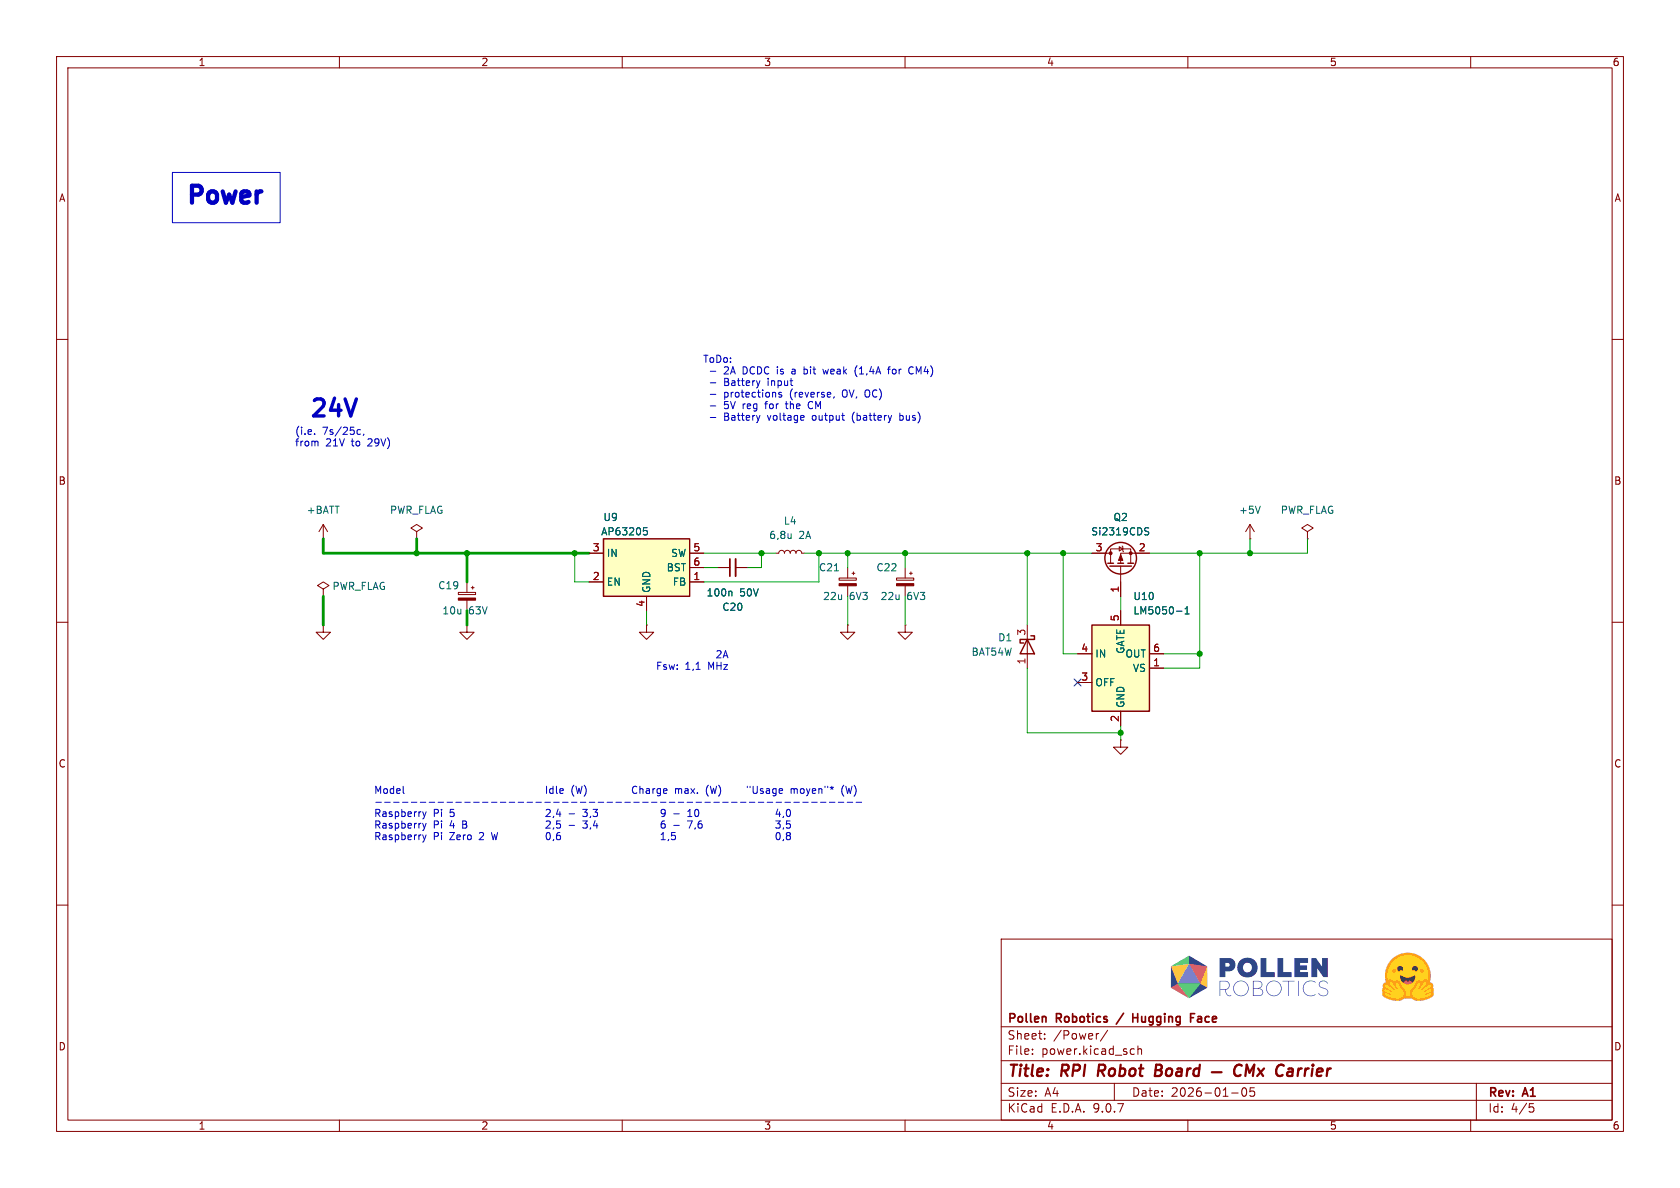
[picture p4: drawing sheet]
(kicad_sch
 (version 20250114)
 (generator "eeschema")
 (generator_version "9.0")
 (paper "A4")
 (title_block
  (title "RPI Robot Board — CMx Carrier")
  (date "2026-01-05")
  (rev "A1")
  (company "Pollen Robotics / Hugging Face"))
 (lib_symbols
  (symbol "Device:C_Polarized_Small"
   (pin_numbers (hide yes))
   (pin_names
    (offset 0.254) (hide yes)) (exclude_from_sim no) (in_bom yes) (on_board yes)
   (property "Reference" "C" (at 0.254 1.778 0) (effects (font (size 1.27 1.27)) (justify left)))
   (property "Value" "C_Polarized_Small" (at 0.254 -2.032 0) (effects (font (size 1.27 1.27)) (justify left)))
   (property "Footprint" "" (at 0 0 0) (effects (font (size 1.27 1.27)) (hide yes)))
   (property "Datasheet" "~" (at 0 0 0) (effects (font (size 1.27 1.27)) (hide yes)))
   (property "Description" "Polarized capacitor, small symbol" (at 0 0 0) (effects (font (size 1.27 1.27)) (hide yes)))
   (symbol "C_Polarized_Small_0_1"
    (rectangle (start -1.524 0.6858) (end 1.524 0.3048) (stroke (width 0) (type default)) (fill (type none)))
    (rectangle (start -1.524 -0.3048) (end 1.524 -0.6858) (stroke (width 0) (type default)) (fill (type outline)))
    (polyline (pts (xy -1.27 1.524) (xy -0.762 1.524)) (stroke (width 0) (type default)) (fill (type none)))
    (polyline (pts (xy -1.016 1.27) (xy -1.016 1.778)) (stroke (width 0) (type default)) (fill (type none))))
   (symbol "C_Polarized_Small_1_1"
    (pin passive line (at 0 2.54 270) (length 1.8542) (name "~" (effects (font (size 1.27 1.27)))) (number "1" (effects (font (size 1.27 1.27)))))
    (pin passive line (at 0 -2.54 90) (length 1.8542) (name "~" (effects (font (size 1.27 1.27)))) (number "2" (effects (font (size 1.27 1.27))))))
   (embedded_fonts no))
  (symbol "Device:C_Small"
   (pin_numbers (hide yes))
   (pin_names
    (offset 0.254) (hide yes)) (exclude_from_sim no) (in_bom yes) (on_board yes)
   (property "Reference" "C" (at 0.254 1.778 0) (effects (font (size 1.27 1.27)) (justify left)))
   (property "Value" "C_Small" (at 0.254 -2.032 0) (effects (font (size 1.27 1.27)) (justify left)))
   (property "Footprint" "" (at 0 0 0) (effects (font (size 1.27 1.27)) (hide yes)))
   (property "Datasheet" "~" (at 0 0 0) (effects (font (size 1.27 1.27)) (hide yes)))
   (property "Description" "Unpolarized capacitor, small symbol" (at 0 0 0) (effects (font (size 1.27 1.27)) (hide yes)))
   (symbol "C_Small_0_1"
    (polyline (pts (xy -1.524 0.508) (xy 1.524 0.508)) (stroke (width 0.3048) (type default)) (fill (type none)))
    (polyline (pts (xy -1.524 -0.508) (xy 1.524 -0.508)) (stroke (width 0.3302) (type default)) (fill (type none))))
   (symbol "C_Small_1_1"
    (pin passive line (at 0 2.54 270) (length 2.032) (name "~" (effects (font (size 1.27 1.27)))) (number "1" (effects (font (size 1.27 1.27)))))
    (pin passive line (at 0 -2.54 90) (length 2.032) (name "~" (effects (font (size 1.27 1.27)))) (number "2" (effects (font (size 1.27 1.27))))))
   (embedded_fonts no))
  (symbol "Device:L_Small"
   (pin_numbers (hide yes))
   (pin_names
    (offset 0.254) (hide yes)) (exclude_from_sim no) (in_bom yes) (on_board yes)
   (property "Reference" "L" (at 0.762 1.016 0) (effects (font (size 1.27 1.27)) (justify left)))
   (property "Value" "L_Small" (at 0.762 -1.016 0) (effects (font (size 1.27 1.27)) (justify left)))
   (property "Footprint" "" (at 0 0 0) (effects (font (size 1.27 1.27)) (hide yes)))
   (property "Datasheet" "~" (at 0 0 0) (effects (font (size 1.27 1.27)) (hide yes)))
   (property "Description" "Inductor, small symbol" (at 0 0 0) (effects (font (size 1.27 1.27)) (hide yes)))
   (symbol "L_Small_0_1"
    (arc (start 0 2.032) (mid 0.5058 1.524) (end 0 1.016) (stroke (width 0) (type default)) (fill (type none)))
    (arc (start 0 1.016) (mid 0.5058 0.508) (end 0 0) (stroke (width 0) (type default)) (fill (type none)))
    (arc (start 0 0) (mid 0.5058 -0.508) (end 0 -1.016) (stroke (width 0) (type default)) (fill (type none)))
    (arc (start 0 -1.016) (mid 0.5058 -1.524) (end 0 -2.032) (stroke (width 0) (type default)) (fill (type none))))
   (symbol "L_Small_1_1"
    (pin passive line (at 0 2.54 270) (length 0.508) (name "~" (effects (font (size 1.27 1.27)))) (number "1" (effects (font (size 1.27 1.27)))))
    (pin passive line (at 0 -2.54 90) (length 0.508) (name "~" (effects (font (size 1.27 1.27)))) (number "2" (effects (font (size 1.27 1.27))))))
   (embedded_fonts no))
  (symbol "Diode:BAT54W"
   (pin_names
    (offset 1.016) (hide yes)) (exclude_from_sim no) (in_bom yes) (on_board yes)
   (property "Reference" "D" (at 0 2.54 0) (effects (font (size 1.27 1.27))))
   (property "Value" "BAT54W" (at 0 -2.54 0) (effects (font (size 1.27 1.27))))
   (property "Footprint" "Package_TO_SOT_SMD:SOT-323_SC-70" (at 0 -4.445 0) (effects (font (size 1.27 1.27)) (hide yes)))
   (property "Datasheet" "https://assets.nexperia.com/documents/data-sheet/BAT54W_SER.pdf" (at 0 0 0) (effects (font (size 1.27 1.27)) (hide yes)))
   (property "Description" "Schottky barrier diode, SOT-323" (at 0 0 0) (effects (font (size 1.27 1.27)) (hide yes)))
   (symbol "BAT54W_0_1"
    (polyline (pts (xy -1.905 0.635) (xy -1.905 1.27) (xy -1.27 1.27) (xy -1.27 -1.27) (xy -0.635 -1.27) (xy -0.635 -0.635)) (stroke (width 0.254) (type default)) (fill (type none)))
    (polyline (pts (xy 1.27 1.27) (xy 1.27 -1.27) (xy -1.27 0) (xy 1.27 1.27)) (stroke (width 0.254) (type default)) (fill (type none)))
    (polyline (pts (xy 1.27 0) (xy -1.27 0)) (stroke (width 0) (type default)) (fill (type none))))
   (symbol "BAT54W_1_1"
    (pin passive line (at -3.81 0 0) (length 2.54) (name "K" (effects (font (size 1.27 1.27)))) (number "3" (effects (font (size 1.27 1.27)))))
    (pin no_connect line (at 0 0 90) (length 2.54) (hide yes) (name "NC" (effects (font (size 1.27 1.27)))) (number "2" (effects (font (size 1.27 1.27)))))
    (pin passive line (at 3.81 0 180) (length 2.54) (name "A" (effects (font (size 1.27 1.27)))) (number "1" (effects (font (size 1.27 1.27))))))
   (embedded_fonts no))
  (symbol "PWR_FLAG_1"
   (power)
   (pin_numbers (hide yes))
   (pin_names
    (offset 0) (hide yes)) (exclude_from_sim no) (in_bom yes) (on_board yes)
   (property "Reference" "#FLG" (at 0 1.905 0) (effects (font (size 1.27 1.27)) (hide yes)))
   (property "Value" "PWR_FLAG_1" (at 0 3.81 0) (effects (font (size 1.27 1.27))))
   (property "Footprint" "" (at 0 0 0) (effects (font (size 1.27 1.27)) (hide yes)))
   (property "Datasheet" "~" (at 0 0 0) (effects (font (size 1.27 1.27)) (hide yes)))
   (property "Description" "Special symbol for telling ERC where power comes from" (at 0 0 0) (effects (font (size 1.27 1.27)) (hide yes)))
   (symbol "PWR_FLAG_1_0_0"
    (pin power_out line (at 0 0 90) (length 0) (name "pwr" (effects (font (size 1.27 1.27)))) (number "1" (effects (font (size 1.27 1.27))))))
   (symbol "PWR_FLAG_1_0_1"
    (polyline (pts (xy 0 0) (xy 0 1.27) (xy -1.016 1.905) (xy 0 2.54) (xy 1.016 1.905) (xy 0 1.27)) (stroke (width 0) (type default)) (fill (type none))))
   (embedded_fonts no))
  (symbol "Power_Management:LM5050-1" (exclude_from_sim no) (in_bom yes) (on_board yes)
   (property "Reference" "U" (at -5.08 8.89 0) (effects (font (size 1.27 1.27))))
   (property "Value" "LM5050-1" (at 1.27 8.89 0) (effects (font (size 1.27 1.27)) (justify left)))
   (property "Footprint" "Package_TO_SOT_SMD:TSOT-23-6" (at 16.51 -8.89 0) (effects (font (size 1.27 1.27)) (hide yes)))
   (property "Datasheet" "http://www.ti.com/lit/ds/symlink/lm5050-1-q1.pdf" (at 27.94 -1.27 0) (effects (font (size 1.27 1.27)) (hide yes)))
   (property "Description" "High side OR-ing FET controller, 5V to 75V operation, TSOT-23-6" (at 0 0 0) (effects (font (size 1.27 1.27)) (hide yes)))
   (symbol "LM5050-1_0_1"
    (rectangle (start -5.08 7.62) (end 5.08 -7.62) (stroke (width 0.254) (type default)) (fill (type background))))
   (symbol "LM5050-1_1_1"
    (pin input line (at -7.62 2.54 0) (length 2.54) (name "IN" (effects (font (size 1.27 1.27)))) (number "4" (effects (font (size 1.27 1.27)))))
    (pin input line (at -7.62 -2.54 0) (length 2.54) (name "OFF" (effects (font (size 1.27 1.27)))) (number "3" (effects (font (size 1.27 1.27)))))
    (pin output line (at 0 10.16 270) (length 2.54) (name "GATE" (effects (font (size 1.27 1.27)))) (number "5" (effects (font (size 1.27 1.27)))))
    (pin power_in line (at 0 -10.16 90) (length 2.54) (name "GND" (effects (font (size 1.27 1.27)))) (number "2" (effects (font (size 1.27 1.27)))))
    (pin input line (at 7.62 2.54 180) (length 2.54) (name "OUT" (effects (font (size 1.27 1.27)))) (number "6" (effects (font (size 1.27 1.27)))))
    (pin passive line (at 7.62 0 180) (length 2.54) (name "VS" (effects (font (size 1.27 1.27)))) (number "1" (effects (font (size 1.27 1.27))))))
   (embedded_fonts no))
  (symbol "Regulator_Switching:AP63205WU" (exclude_from_sim no) (in_bom yes) (on_board yes)
   (property "Reference" "U" (at -7.62 6.35 0) (effects (font (size 1.27 1.27))))
   (property "Value" "AP63205WU" (at 2.54 6.35 0) (effects (font (size 1.27 1.27))))
   (property "Footprint" "Package_TO_SOT_SMD:TSOT-23-6" (at 0 -22.86 0) (effects (font (size 1.27 1.27)) (hide yes)))
   (property "Datasheet" "https://www.diodes.com/assets/Datasheets/AP63200-AP63201-AP63203-AP63205.pdf" (at 0 0 0) (effects (font (size 1.27 1.27)) (hide yes)))
   (property "Description" "2A, 1.1MHz Buck DC/DC Converter, fixed 5.0V output voltage, TSOT-23-6" (at 0 0 0) (effects (font (size 1.27 1.27)) (hide yes)))
   (symbol "AP63205WU_0_1"
    (rectangle (start -7.62 5.08) (end 7.62 -5.08) (stroke (width 0.254) (type default)) (fill (type background))))
   (symbol "AP63205WU_1_1"
    (pin power_in line (at -10.16 2.54 0) (length 2.54) (name "IN" (effects (font (size 1.27 1.27)))) (number "3" (effects (font (size 1.27 1.27)))))
    (pin input line (at -10.16 -2.54 0) (length 2.54) (name "EN" (effects (font (size 1.27 1.27)))) (number "2" (effects (font (size 1.27 1.27)))))
    (pin power_in line (at 0 -7.62 90) (length 2.54) (name "GND" (effects (font (size 1.27 1.27)))) (number "4" (effects (font (size 1.27 1.27)))))
    (pin output line (at 10.16 2.54 180) (length 2.54) (name "SW" (effects (font (size 1.27 1.27)))) (number "5" (effects (font (size 1.27 1.27)))))
    (pin passive line (at 10.16 0 180) (length 2.54) (name "BST" (effects (font (size 1.27 1.27)))) (number "6" (effects (font (size 1.27 1.27)))))
    (pin input line (at 10.16 -2.54 180) (length 2.54) (name "FB" (effects (font (size 1.27 1.27)))) (number "1" (effects (font (size 1.27 1.27))))))
   (embedded_fonts no))
  (symbol "Transistor_FET:Si2319CDS"
   (pin_names (hide yes)) (exclude_from_sim no) (in_bom yes) (on_board yes)
   (property "Reference" "Q" (at 5.08 1.905 0) (effects (font (size 1.27 1.27)) (justify left)))
   (property "Value" "Si2319CDS" (at 5.08 0 0) (effects (font (size 1.27 1.27)) (justify left)))
   (property "Footprint" "Package_TO_SOT_SMD:SOT-23" (at 5.08 -1.905 0) (effects (font (size 1.27 1.27)
    (italic yes)) (justify left) (hide yes)))
   (property "Datasheet" "http://www.vishay.com/docs/66709/si2319cd.pdf" (at 5.08 -3.81 0) (effects (font (size 1.27 1.27)) (justify left) (hide yes)))
   (property "Description" "-4.4A Id, -40V Vds, P-Channel MOSFET, SOT-23" (at 0 0 0) (effects (font (size 1.27 1.27)) (hide yes)))
   (symbol "Si2319CDS_0_1"
    (polyline (pts (xy 0.254 1.905) (xy 0.254 -1.905)) (stroke (width 0.254) (type default)) (fill (type none)))
    (polyline (pts (xy 0.254 0) (xy -2.54 0)) (stroke (width 0) (type default)) (fill (type none)))
    (polyline (pts (xy 0.762 2.286) (xy 0.762 1.27)) (stroke (width 0.254) (type default)) (fill (type none)))
    (polyline (pts (xy 0.762 1.778) (xy 3.302 1.778) (xy 3.302 -1.778) (xy 0.762 -1.778)) (stroke (width 0) (type default)) (fill (type none)))
    (polyline (pts (xy 0.762 0.508) (xy 0.762 -0.508)) (stroke (width 0.254) (type default)) (fill (type none)))
    (polyline (pts (xy 0.762 -1.27) (xy 0.762 -2.286)) (stroke (width 0.254) (type default)) (fill (type none)))
    (circle (center 1.651 0) (radius 2.794) (stroke (width 0.254) (type default)) (fill (type none)))
    (polyline (pts (xy 2.286 0) (xy 1.27 0.381) (xy 1.27 -0.381) (xy 2.286 0)) (stroke (width 0) (type default)) (fill (type outline)))
    (polyline (pts (xy 2.54 2.54) (xy 2.54 1.778)) (stroke (width 0) (type default)) (fill (type none)))
    (circle (center 2.54 1.778) (radius 0.254) (stroke (width 0) (type default)) (fill (type outline)))
    (circle (center 2.54 -1.778) (radius 0.254) (stroke (width 0) (type default)) (fill (type outline)))
    (polyline (pts (xy 2.54 -2.54) (xy 2.54 0) (xy 0.762 0)) (stroke (width 0) (type default)) (fill (type none)))
    (polyline (pts (xy 2.794 -0.508) (xy 2.921 -0.381) (xy 3.683 -0.381) (xy 3.81 -0.254)) (stroke (width 0) (type default)) (fill (type none)))
    (polyline (pts (xy 3.302 -0.381) (xy 2.921 0.254) (xy 3.683 0.254) (xy 3.302 -0.381)) (stroke (width 0) (type default)) (fill (type none))))
   (symbol "Si2319CDS_1_1"
    (pin input line (at -5.08 0 0) (length 2.54) (name "G" (effects (font (size 1.27 1.27)))) (number "1" (effects (font (size 1.27 1.27)))))
    (pin passive line (at 2.54 5.08 270) (length 2.54) (name "D" (effects (font (size 1.27 1.27)))) (number "3" (effects (font (size 1.27 1.27)))))
    (pin passive line (at 2.54 -5.08 90) (length 2.54) (name "S" (effects (font (size 1.27 1.27)))) (number "2" (effects (font (size 1.27 1.27))))))
   (embedded_fonts no))
  (symbol "power:+5V"
   (power)
   (pin_numbers (hide yes))
   (pin_names
    (offset 0) (hide yes)) (exclude_from_sim no) (in_bom yes) (on_board yes)
   (property "Reference" "#PWR" (at 0 -3.81 0) (effects (font (size 1.27 1.27)) (hide yes)))
   (property "Value" "+5V" (at 0 3.556 0) (effects (font (size 1.27 1.27))))
   (property "Footprint" "" (at 0 0 0) (effects (font (size 1.27 1.27)) (hide yes)))
   (property "Datasheet" "" (at 0 0 0) (effects (font (size 1.27 1.27)) (hide yes)))
   (property "Description" "Power symbol creates a global label with name \"+5V\"" (at 0 0 0) (effects (font (size 1.27 1.27)) (hide yes)))
   (symbol "+5V_0_1"
    (polyline (pts (xy -0.762 1.27) (xy 0 2.54)) (stroke (width 0) (type default)) (fill (type none)))
    (polyline (pts (xy 0 2.54) (xy 0.762 1.27)) (stroke (width 0) (type default)) (fill (type none)))
    (polyline (pts (xy 0 0) (xy 0 2.54)) (stroke (width 0) (type default)) (fill (type none))))
   (symbol "+5V_1_1"
    (pin power_in line (at 0 0 90) (length 0) (name "~" (effects (font (size 1.27 1.27)))) (number "1" (effects (font (size 1.27 1.27))))))
   (embedded_fonts no))
  (symbol "power:+BATT"
   (power)
   (pin_numbers (hide yes))
   (pin_names
    (offset 0) (hide yes)) (exclude_from_sim no) (in_bom yes) (on_board yes)
   (property "Reference" "#PWR" (at 0 -3.81 0) (effects (font (size 1.27 1.27)) (hide yes)))
   (property "Value" "+BATT" (at 0 3.556 0) (effects (font (size 1.27 1.27))))
   (property "Footprint" "" (at 0 0 0) (effects (font (size 1.27 1.27)) (hide yes)))
   (property "Datasheet" "" (at 0 0 0) (effects (font (size 1.27 1.27)) (hide yes)))
   (property "Description" "Power symbol creates a global label with name \"+BATT\"" (at 0 0 0) (effects (font (size 1.27 1.27)) (hide yes)))
   (symbol "+BATT_0_1"
    (polyline (pts (xy -0.762 1.27) (xy 0 2.54)) (stroke (width 0) (type default)) (fill (type none)))
    (polyline (pts (xy 0 2.54) (xy 0.762 1.27)) (stroke (width 0) (type default)) (fill (type none)))
    (polyline (pts (xy 0 0) (xy 0 2.54)) (stroke (width 0) (type default)) (fill (type none))))
   (symbol "+BATT_1_1"
    (pin power_in line (at 0 0 90) (length 0) (name "~" (effects (font (size 1.27 1.27)))) (number "1" (effects (font (size 1.27 1.27))))))
   (embedded_fonts no))
  (symbol "power:GND"
   (power)
   (pin_numbers (hide yes))
   (pin_names
    (offset 0) (hide yes)) (exclude_from_sim no) (in_bom yes) (on_board yes)
   (property "Reference" "#PWR" (at 0 -6.35 0) (effects (font (size 1.27 1.27)) (hide yes)))
   (property "Value" "GND" (at 0 -3.81 0) (effects (font (size 1.27 1.27))))
   (property "Footprint" "" (at 0 0 0) (effects (font (size 1.27 1.27)) (hide yes)))
   (property "Datasheet" "" (at 0 0 0) (effects (font (size 1.27 1.27)) (hide yes)))
   (property "Description" "Power symbol creates a global label with name \"GND\" , ground" (at 0 0 0) (effects (font (size 1.27 1.27)) (hide yes)))
   (symbol "GND_0_1"
    (polyline (pts (xy 0 0) (xy 0 -1.27) (xy 1.27 -1.27) (xy 0 -2.54) (xy -1.27 -1.27) (xy 0 -1.27)) (stroke (width 0) (type default)) (fill (type none))))
   (symbol "GND_1_1"
    (pin power_in line (at 0 0 270) (length 0) (name "~" (effects (font (size 1.27 1.27)))) (number "1" (effects (font (size 1.27 1.27))))))
   (embedded_fonts no))
  (symbol "power:PWR_FLAG"
   (power)
   (pin_numbers (hide yes))
   (pin_names
    (offset 0) (hide yes)) (exclude_from_sim no) (in_bom yes) (on_board yes)
   (property "Reference" "#FLG" (at 0 1.905 0) (effects (font (size 1.27 1.27)) (hide yes)))
   (property "Value" "PWR_FLAG" (at 0 3.81 0) (effects (font (size 1.27 1.27))))
   (property "Footprint" "" (at 0 0 0) (effects (font (size 1.27 1.27)) (hide yes)))
   (property "Datasheet" "~" (at 0 0 0) (effects (font (size 1.27 1.27)) (hide yes)))
   (property "Description" "Special symbol for telling ERC where power comes from" (at 0 0 0) (effects (font (size 1.27 1.27)) (hide yes)))
   (symbol "PWR_FLAG_0_0"
    (pin power_out line (at 0 0 90) (length 0) (name "pwr" (effects (font (size 1.27 1.27)))) (number "1" (effects (font (size 1.27 1.27))))))
   (symbol "PWR_FLAG_0_1"
    (polyline (pts (xy 0 0) (xy 0 1.27) (xy -1.016 1.905) (xy 0 2.54) (xy 1.016 1.905) (xy 0 1.27)) (stroke (width 0) (type default)) (fill (type none))))
   (embedded_fonts no)))
 (text "ToDo:\n - 2A DCDC is a bit weak (1,4A for CM4)\n - Battery input\n - protections (reverse, OV, OC)\n - 5V reg for the CM\n - Battery voltage output (battery bus)"
  (exclude_from_sim no)
  (at 124.206 62.992 0)
  (effects (font (size 1.27 1.27)) (justify left top)))
 (text "24V"
  (exclude_from_sim no)
  (at 54.61 74.168 0)
  (effects (font (size 3 3) (thickness 0.6)
    (bold yes)) (justify left bottom)))
 (text "Model					Idle (W)	Charge max. (W)	\"Usage moyen\"* (W)\n-------------------------------------------------------\nRaspberry Pi 5			2,4 - 3,3		9 - 10			4,0\nRaspberry Pi 4 B		2,5 - 3,4		6 - 7,6			3,5\nRaspberry Pi Zero 2 W	0,6				1,5				0,8"
  (exclude_from_sim no)
  (at 66.04 144.018 0)
  (effects (font (size 1.27 1.27)) (justify left)))
 (text "(i.e. 7s/25c, \nfrom 21V to 29V)"
  (exclude_from_sim no)
  (at 52.07 79.248 0)
  (effects (font (size 1.27 1.27)) (justify left bottom)))
 (text "2A\nFsw: 1,1 MHz"
  (exclude_from_sim no)
  (at 128.905 118.745 0)
  (effects (font (size 1.27 1.27)) (justify right bottom)))
 (text_box "Power"
  (exclude_from_sim no)
  (at 30.48 30.48 0)
  (size 19.05 8.89)
  (margins 2.25 2.25 2.25 2.25)
  (stroke (width 0) (type solid))
  (fill (type none))
  (effects (font (size 3 3) (thickness 1.6)
    (bold yes)) (justify left top)))
 (junction
  (at 220.98 97.79)
  (diameter 0)
  (color 0 0 0 0))
 (junction
  (at 149.86 97.79)
  (diameter 0)
  (color 0 0 0 0))
 (junction
  (at 187.96 97.79)
  (diameter 0)
  (color 0 0 0 0))
 (junction
  (at 198.12 129.54)
  (diameter 0)
  (color 0 0 0 0))
 (junction
  (at 212.09 97.79)
  (diameter 0)
  (color 0 0 0 0))
 (junction
  (at 73.66 97.79)
  (diameter 0)
  (color 0 0 0 0))
 (junction
  (at 82.55 97.79)
  (diameter 0)
  (color 0 0 0 0))
 (junction
  (at 101.6 97.79)
  (diameter 0)
  (color 0 0 0 0))
 (junction
  (at 134.62 97.79)
  (diameter 0)
  (color 0 0 0 0))
 (junction
  (at 212.09 115.57)
  (diameter 0)
  (color 0 0 0 0))
 (junction
  (at 160.02 97.79)
  (diameter 0)
  (color 0 0 0 0))
 (junction
  (at 181.61 97.79)
  (diameter 0)
  (color 0 0 0 0))
 (junction
  (at 144.78 97.79)
  (diameter 0)
  (color 0 0 0 0))
 (no_connect
  (at 190.5 120.65))
 (wire
  (pts (xy 132.08 100.33) (xy 134.62 100.33))
  (stroke (width 0) (type default)))
 (wire
  (pts (xy 124.46 97.79) (xy 134.62 97.79))
  (stroke (width 0) (type default)))
 (wire
  (pts (xy 149.86 100.33) (xy 149.86 97.79))
  (stroke (width 0) (type default)))
 (wire
  (pts (xy 181.61 129.54) (xy 198.12 129.54))
  (stroke (width 0) (type default)))
 (wire
  (pts (xy 104.14 97.79) (xy 101.6 97.79))
  (stroke (width 0.5) (type default)))
 (wire
  (pts (xy 198.12 105.41) (xy 198.12 107.95))
  (stroke (width 0) (type default)))
 (wire
  (pts (xy 160.02 100.33) (xy 160.02 97.79))
  (stroke (width 0) (type default)))
 (wire
  (pts (xy 181.61 118.11) (xy 181.61 129.54))
  (stroke (width 0) (type default)))
 (wire
  (pts (xy 134.62 97.79) (xy 134.62 100.33))
  (stroke (width 0) (type default)))
 (wire
  (pts (xy 57.15 97.79) (xy 73.66 97.79))
  (stroke (width 0.5) (type default)))
 (wire
  (pts (xy 212.09 115.57) (xy 212.09 97.79))
  (stroke (width 0) (type default)))
 (wire
  (pts (xy 149.86 97.79) (xy 160.02 97.79))
  (stroke (width 0) (type default)))
 (wire
  (pts (xy 220.98 97.79) (xy 231.14 97.79))
  (stroke (width 0) (type default)))
 (wire
  (pts (xy 160.02 105.41) (xy 160.02 110.49))
  (stroke (width 0) (type default)))
 (wire
  (pts (xy 57.15 95.25) (xy 57.15 97.79))
  (stroke (width 0.5) (type default)))
 (wire
  (pts (xy 231.14 95.25) (xy 231.14 97.79))
  (stroke (width 0) (type default)))
 (wire
  (pts (xy 101.6 102.87) (xy 101.6 97.79))
  (stroke (width 0) (type default)))
 (wire
  (pts (xy 198.12 129.54) (xy 198.12 130.81))
  (stroke (width 0) (type default)))
 (wire
  (pts (xy 203.2 97.79) (xy 212.09 97.79))
  (stroke (width 0) (type default)))
 (wire
  (pts (xy 149.86 105.41) (xy 149.86 110.49))
  (stroke (width 0) (type default)))
 (wire
  (pts (xy 124.46 102.87) (xy 144.78 102.87))
  (stroke (width 0) (type default)))
 (wire
  (pts (xy 220.98 95.25) (xy 220.98 97.79))
  (stroke (width 0) (type default)))
 (wire
  (pts (xy 181.61 97.79) (xy 187.96 97.79))
  (stroke (width 0) (type default)))
 (wire
  (pts (xy 212.09 97.79) (xy 220.98 97.79))
  (stroke (width 0) (type default)))
 (wire
  (pts (xy 104.14 102.87) (xy 101.6 102.87))
  (stroke (width 0) (type default)))
 (wire
  (pts (xy 160.02 97.79) (xy 181.61 97.79))
  (stroke (width 0) (type default)))
 (wire
  (pts (xy 73.66 95.25) (xy 73.66 97.79))
  (stroke (width 0.5) (type default)))
 (wire
  (pts (xy 212.09 118.11) (xy 212.09 115.57))
  (stroke (width 0) (type default)))
 (wire
  (pts (xy 205.74 115.57) (xy 212.09 115.57))
  (stroke (width 0) (type default)))
 (wire
  (pts (xy 82.55 110.49) (xy 82.55 107.95))
  (stroke (width 0.5) (type default)))
 (wire
  (pts (xy 57.15 105.41) (xy 57.15 110.49))
  (stroke (width 0.5) (type default)))
 (wire
  (pts (xy 134.62 97.79) (xy 137.16 97.79))
  (stroke (width 0) (type default)))
 (wire
  (pts (xy 142.24 97.79) (xy 144.78 97.79))
  (stroke (width 0) (type default)))
 (wire
  (pts (xy 144.78 97.79) (xy 149.86 97.79))
  (stroke (width 0) (type default)))
 (wire
  (pts (xy 181.61 97.79) (xy 181.61 110.49))
  (stroke (width 0) (type default)))
 (wire
  (pts (xy 187.96 97.79) (xy 193.04 97.79))
  (stroke (width 0) (type default)))
 (wire
  (pts (xy 127 100.33) (xy 124.46 100.33))
  (stroke (width 0) (type default)))
 (wire
  (pts (xy 82.55 97.79) (xy 101.6 97.79))
  (stroke (width 0.5) (type default)))
 (wire
  (pts (xy 73.66 97.79) (xy 82.55 97.79))
  (stroke (width 0.5) (type default)))
 (wire
  (pts (xy 187.96 115.57) (xy 187.96 97.79))
  (stroke (width 0) (type default)))
 (wire
  (pts (xy 114.3 107.95) (xy 114.3 110.49))
  (stroke (width 0) (type default)))
 (wire
  (pts (xy 205.74 118.11) (xy 212.09 118.11))
  (stroke (width 0) (type default)))
 (wire
  (pts (xy 190.5 115.57) (xy 187.96 115.57))
  (stroke (width 0) (type default)))
 (wire
  (pts (xy 144.78 102.87) (xy 144.78 97.79))
  (stroke (width 0) (type default)))
 (wire
  (pts (xy 198.12 128.27) (xy 198.12 129.54))
  (stroke (width 0) (type default)))
 (wire
  (pts (xy 82.55 97.79) (xy 82.55 102.87))
  (stroke (width 0.5) (type default)))
 (image
  (at 248.92 172.72)
  (scale 0.172343)
  (data))
 (image
  (at 220.98 172.72)
  (scale 0.108366)
  (data))
 (symbol
  (lib_id "power:GND")
  (at 114.3 110.49 0)
  (unit 1)
  (exclude_from_sim no)
  (in_bom yes)
  (on_board yes)
  (dnp no)
  (fields_autoplaced yes)
  (property "Reference" "#PWR099" (at 114.3 116.84 0) (effects (font (size 1.27 1.27)) (hide yes)))
  (property "Value" "GND" (at 114.3 115.57 0) (effects (font (size 1.27 1.27)) (hide yes)))
  (property "Footprint" "" (at 114.3 110.49 0) (effects (font (size 1.27 1.27)) (hide yes)))
  (property "Datasheet" "" (at 114.3 110.49 0) (effects (font (size 1.27 1.27)) (hide yes)))
  (property "Description" "Power symbol creates a global label with name \"GND\" , ground" (at 114.3 110.49 0) (effects (font (size 1.27 1.27)) (hide yes)))
  (pin "1"))
 (symbol
  (lib_id "power:+5V")
  (at 220.98 95.25 0)
  (unit 1)
  (exclude_from_sim no)
  (in_bom yes)
  (on_board yes)
  (dnp no)
  (fields_autoplaced yes)
  (property "Reference" "#PWR0102" (at 220.98 99.06 0) (effects (font (size 1.27 1.27)) (hide yes)))
  (property "Value" "+5V" (at 220.98 90.17 0) (effects (font (size 1.27 1.27))))
  (property "Footprint" "" (at 220.98 95.25 0) (effects (font (size 1.27 1.27)) (hide yes)))
  (property "Datasheet" "" (at 220.98 95.25 0) (effects (font (size 1.27 1.27)) (hide yes)))
  (property "Description" "Power symbol creates a global label with name \"+5V\"" (at 220.98 95.25 0) (effects (font (size 1.27 1.27)) (hide yes)))
  (pin "1"))
 (symbol
  (lib_name "PWR_FLAG_1")
  (lib_id "power:PWR_FLAG")
  (at 231.14 95.25 0)
  (unit 1)
  (exclude_from_sim no)
  (in_bom yes)
  (on_board yes)
  (dnp no)
  (fields_autoplaced yes)
  (property "Reference" "#FLG04" (at 231.14 93.345 0) (effects (font (size 1.27 1.27)) (hide yes)))
  (property "Value" "PWR_FLAG" (at 231.14 90.17 0) (effects (font (size 1.27 1.27))))
  (property "Footprint" "" (at 231.14 95.25 0) (effects (font (size 1.27 1.27)) (hide yes)))
  (property "Datasheet" "~" (at 231.14 95.25 0) (effects (font (size 1.27 1.27)) (hide yes)))
  (property "Description" "" (at 231.14 95.25 0) (effects (font (size 1.27 1.27))))
  (pin "1"))
 (symbol
  (lib_id "Power_Management:LM5050-1")
  (at 198.12 118.11 0)
  (unit 1)
  (exclude_from_sim no)
  (in_bom yes)
  (on_board yes)
  (dnp no)
  (fields_autoplaced yes)
  (property "Reference" "U10" (at 200.2633 105.41 0) (effects (font (size 1.27 1.27)) (justify left)))
  (property "Value" "LM5050-1" (at 200.2633 107.95 0) (effects (font (size 1.27 1.27)) (justify left)))
  (property "Footprint" "Package_TO_SOT_SMD:TSOT-23-6" (at 214.63 127 0) (effects (font (size 1.27 1.27)) (hide yes)))
  (property "Datasheet" "http://www.ti.com/lit/ds/symlink/lm5050-1-q1.pdf" (at 226.06 119.38 0) (effects (font (size 1.27 1.27)) (hide yes)))
  (property "Description" "High side OR-ing FET controller, 5V to 75V operation, TSOT-23-6" (at 198.12 118.11 0) (effects (font (size 1.27 1.27)) (hide yes)))
  (property "LCSC Part" "C473393" (at 198.12 118.11 0) (effects (font (size 1.27 1.27)) (hide yes)))
  (property "FT Rotation Offset" "90" (at 198.12 118.11 0) (effects (font (size 1.27 1.27)) (hide yes)))
  (pin "3")
  (pin "4")
  (pin "6")
  (pin "2")
  (pin "5")
  (pin "1"))
 (symbol
  (lib_id "Device:C_Polarized_Small")
  (at 82.55 105.41 0)
  (mirror y)
  (unit 1)
  (exclude_from_sim no)
  (in_bom yes)
  (on_board yes)
  (dnp no)
  (property "Reference" "C19" (at 81.28 103.505 0) (effects (font (size 1.27 1.27)) (justify left)))
  (property "Value" "10u 63V" (at 86.36 107.95 0) (effects (font (size 1.27 1.27)) (justify left)))
  (property "Footprint" "Capacitor_SMD:CP_Elec_6.3x7.7" (at 82.55 105.41 0) (effects (font (size 1.27 1.27)) (hide yes)))
  (property "Datasheet" "~" (at 82.55 105.41 0) (effects (font (size 1.27 1.27)) (hide yes)))
  (property "Description" "Capa diam. 6,3 / pas 7,7" (at 82.55 105.41 0) (effects (font (size 1.27 1.27)) (hide yes)))
  (property "Length" "6.6" (at 82.55 105.41 0) (effects (font (size 1.27 1.27)) (hide yes)))
  (property "Width" "6.6" (at 82.55 105.41 0) (effects (font (size 1.27 1.27)) (hide yes)))
  (property "Man." "Kemet" (at 82.55 105.41 0) (effects (font (size 1.27 1.27)) (hide yes)))
  (property "Man. Ref." "EDK106M100A9HAA" (at 82.55 105.41 0) (effects (font (size 1.27 1.27)) (hide yes)))
  (property "LCSC Part" "C72488" (at 82.55 105.41 0) (effects (font (size 1.27 1.27)) (hide yes)))
  (property "FT Rotation Offset" "180" (at 82.55 105.41 0) (effects (font (size 1.27 1.27)) (hide yes)))
  (property "KLC_S3.3" "" (at 82.55 105.41 0) (effects (font (size 1.27 1.27)) (hide yes)))
  (property "KLC_S4.1" "" (at 82.55 105.41 0) (effects (font (size 1.27 1.27)) (hide yes)))
  (property "Arrow Part Number" "" (at 82.55 105.41 0) (effects (font (size 1.27 1.27)) (hide yes)))
  (property "Arrow Price/Stock" "" (at 82.55 105.41 0) (effects (font (size 1.27 1.27)) (hide yes)))
  (property "Height" "" (at 82.55 105.41 0) (effects (font (size 1.27 1.27)) (hide yes)))
  (property "Manufacturer_Name" "" (at 82.55 105.41 0) (effects (font (size 1.27 1.27)) (hide yes)))
  (property "Manufacturer_Part_Number" "" (at 82.55 105.41 0) (effects (font (size 1.27 1.27)) (hide yes)))
  (property "Mouser Part Number" "" (at 82.55 105.41 0) (effects (font (size 1.27 1.27)) (hide yes)))
  (property "Mouser Price/Stock" "" (at 82.55 105.41 0) (effects (font (size 1.27 1.27)) (hide yes)))
  (pin "1")
  (pin "2"))
 (symbol
  (lib_id "power:GND")
  (at 82.55 110.49 0)
  (unit 1)
  (exclude_from_sim no)
  (in_bom yes)
  (on_board yes)
  (dnp no)
  (fields_autoplaced yes)
  (property "Reference" "#PWR098" (at 82.55 116.84 0) (effects (font (size 1.27 1.27)) (hide yes)))
  (property "Value" "GND" (at 82.55 115.57 0) (effects (font (size 1.27 1.27)) (hide yes)))
  (property "Footprint" "" (at 82.55 110.49 0) (effects (font (size 1.27 1.27)) (hide yes)))
  (property "Datasheet" "" (at 82.55 110.49 0) (effects (font (size 1.27 1.27)) (hide yes)))
  (property "Description" "Power symbol creates a global label with name \"GND\" , ground" (at 82.55 110.49 0) (effects (font (size 1.27 1.27)) (hide yes)))
  (pin "1"))
 (symbol
  (lib_id "Diode:BAT54W")
  (at 181.61 114.3 270)
  (unit 1)
  (exclude_from_sim no)
  (in_bom yes)
  (on_board yes)
  (dnp no)
  (property "Reference" "D1" (at 179.07 112.7124 90) (effects (font (size 1.27 1.27)) (justify right)))
  (property "Value" "BAT54W" (at 179.07 115.2524 90) (effects (font (size 1.27 1.27)) (justify right)))
  (property "Footprint" "Package_TO_SOT_SMD:SOT-323_SC-70" (at 177.165 114.3 0) (effects (font (size 1.27 1.27)) (hide yes)))
  (property "Datasheet" "https://assets.nexperia.com/documents/data-sheet/BAT54W_SER.pdf" (at 181.61 114.3 0) (effects (font (size 1.27 1.27)) (hide yes)))
  (property "Description" "Schottky barrier diode, SOT-323" (at 181.61 114.3 0) (effects (font (size 1.27 1.27)) (hide yes)))
  (property "LCSC Part" "C78606" (at 181.61 114.3 90) (effects (font (size 1.27 1.27)) (hide yes)))
  (property "Man." "Nexperia" (at 181.61 114.3 90) (effects (font (size 1.27 1.27)) (hide yes)))
  (property "Man. Ref." "BAT54SW,115" (at 181.61 114.3 90) (effects (font (size 1.27 1.27)) (hide yes)))
  (property "FT Rotation Offset" "180" (at 181.61 114.3 90) (effects (font (size 1.27 1.27)) (hide yes)))
  (pin "2")
  (pin "1")
  (pin "3"))
 (symbol
  (lib_id "power:PWR_FLAG")
  (at 57.15 105.41 0)
  (unit 1)
  (exclude_from_sim no)
  (in_bom yes)
  (on_board yes)
  (dnp no)
  (property "Reference" "#FLG02" (at 57.15 103.505 0) (effects (font (size 1.27 1.27)) (hide yes)))
  (property "Value" "PWR_FLAG" (at 63.5 103.632 0) (effects (font (size 1.27 1.27))))
  (property "Footprint" "" (at 57.15 105.41 0) (effects (font (size 1.27 1.27)) (hide yes)))
  (property "Datasheet" "~" (at 57.15 105.41 0) (effects (font (size 1.27 1.27)) (hide yes)))
  (property "Description" "" (at 57.15 105.41 0) (effects (font (size 1.27 1.27))))
  (pin "1"))
 (symbol
  (lib_id "Regulator_Switching:AP63205WU")
  (at 114.3 100.33 0)
  (unit 1)
  (exclude_from_sim no)
  (in_bom yes)
  (on_board yes)
  (dnp no)
  (property "Reference" "U9" (at 107.95 91.44 0) (effects (font (size 1.27 1.27))))
  (property "Value" "AP63205" (at 110.49 93.98 0) (effects (font (size 1.27 1.27))))
  (property "Footprint" "Package_TO_SOT_SMD:TSOT-23-6" (at 114.3 123.19 0) (effects (font (size 1.27 1.27)) (hide yes)))
  (property "Datasheet" "" (at 114.3 100.33 0) (effects (font (size 1.27 1.27)) (hide yes)))
  (property "Description" "DC-DC Buck Converter" (at 114.3 100.33 0) (effects (font (size 1.27 1.27)) (hide yes)))
  (property "Length" "6.2" (at 114.3 100.33 0) (effects (font (size 1.27 1.27)) (hide yes)))
  (property "Width" "5.0" (at 114.3 100.33 0) (effects (font (size 1.27 1.27)) (hide yes)))
  (property "Man." "Diodes Inc." (at 114.3 100.33 0) (effects (font (size 1.27 1.27)) (hide yes)))
  (property "Man. Ref." "AP63205WU" (at 114.3 100.33 0) (effects (font (size 1.27 1.27)) (hide yes)))
  (property "LCSC Part" "C2071056" (at 114.3 100.33 0) (effects (font (size 1.27 1.27)) (hide yes)))
  (property "FT Rotation Offset" "90" (at 114.3 100.33 0) (effects (font (size 1.27 1.27)) (hide yes)))
  (property "KLC_S3.3" "" (at 114.3 100.33 0) (effects (font (size 1.27 1.27)) (hide yes)))
  (property "KLC_S4.1" "" (at 114.3 100.33 0) (effects (font (size 1.27 1.27)) (hide yes)))
  (property "Arrow Part Number" "" (at 114.3 100.33 0) (effects (font (size 1.27 1.27)) (hide yes)))
  (property "Arrow Price/Stock" "" (at 114.3 100.33 0) (effects (font (size 1.27 1.27)) (hide yes)))
  (property "Height" "" (at 114.3 100.33 0) (effects (font (size 1.27 1.27)) (hide yes)))
  (property "Manufacturer_Name" "" (at 114.3 100.33 0) (effects (font (size 1.27 1.27)) (hide yes)))
  (property "Manufacturer_Part_Number" "" (at 114.3 100.33 0) (effects (font (size 1.27 1.27)) (hide yes)))
  (property "Mouser Part Number" "" (at 114.3 100.33 0) (effects (font (size 1.27 1.27)) (hide yes)))
  (property "Mouser Price/Stock" "" (at 114.3 100.33 0) (effects (font (size 1.27 1.27)) (hide yes)))
  (pin "1")
  (pin "2")
  (pin "3")
  (pin "4")
  (pin "5")
  (pin "6"))
 (symbol
  (lib_id "Device:L_Small")
  (at 139.7 97.79 270)
  (mirror x)
  (unit 1)
  (exclude_from_sim no)
  (in_bom yes)
  (on_board yes)
  (dnp no)
  (fields_autoplaced yes)
  (property "Reference" "L4" (at 139.7 92.075 90) (effects (font (size 1.27 1.27))))
  (property "Value" "6,8u 2A" (at 139.7 94.615 90) (effects (font (size 1.27 1.27))))
  (property "Footprint" "Inductor_SMD:L_Bourns_SRN6045TA" (at 139.7 97.79 0) (effects (font (size 1.27 1.27)) (hide yes)))
  (property "Datasheet" "~" (at 139.7 97.79 0) (effects (font (size 1.27 1.27)) (hide yes)))
  (property "Description" "Inductor 6,8u 2A 6x6 mm" (at 139.7 97.79 0) (effects (font (size 1.27 1.27)) (hide yes)))
  (property "Length" "6.0" (at 139.7 97.79 0) (effects (font (size 1.27 1.27)) (hide yes)))
  (property "Width" "6.0" (at 139.7 97.79 0) (effects (font (size 1.27 1.27)) (hide yes)))
  (property "Man." "Bourns" (at 139.7 97.79 0) (effects (font (size 1.27 1.27)) (hide yes)))
  (property "Man. Ref." "SRN6045TA-6R8M" (at 139.7 97.79 0) (effects (font (size 1.27 1.27)) (hide yes)))
  (property "LCSC Part" "C57254" (at 139.7 97.79 90) (effects (font (size 1.27 1.27)) (hide yes)))
  (property "KLC_S3.3" "" (at 139.7 97.79 90) (effects (font (size 1.27 1.27)) (hide yes)))
  (property "KLC_S4.1" "" (at 139.7 97.79 90) (effects (font (size 1.27 1.27)) (hide yes)))
  (property "Arrow Part Number" "" (at 139.7 97.79 90) (effects (font (size 1.27 1.27)) (hide yes)))
  (property "Arrow Price/Stock" "" (at 139.7 97.79 90) (effects (font (size 1.27 1.27)) (hide yes)))
  (property "Height" "" (at 139.7 97.79 90) (effects (font (size 1.27 1.27)) (hide yes)))
  (property "Manufacturer_Name" "" (at 139.7 97.79 90) (effects (font (size 1.27 1.27)) (hide yes)))
  (property "Manufacturer_Part_Number" "" (at 139.7 97.79 90) (effects (font (size 1.27 1.27)) (hide yes)))
  (property "Mouser Part Number" "" (at 139.7 97.79 90) (effects (font (size 1.27 1.27)) (hide yes)))
  (property "Mouser Price/Stock" "" (at 139.7 97.79 90) (effects (font (size 1.27 1.27)) (hide yes)))
  (pin "1")
  (pin "2"))
 (symbol
  (lib_id "Device:C_Polarized_Small")
  (at 160.02 102.87 0)
  (mirror y)
  (unit 1)
  (exclude_from_sim no)
  (in_bom yes)
  (on_board yes)
  (dnp no)
  (property "Reference" "C22" (at 158.75 100.33 0) (effects (font (size 1.27 1.27)) (justify left)))
  (property "Value" "22u 6V3" (at 163.83 105.41 0) (effects (font (size 1.27 1.27)) (justify left)))
  (property "Footprint" "Capacitor_SMD:C_0603_1608Metric" (at 160.02 102.87 0) (effects (font (size 1.27 1.27)) (hide yes)))
  (property "Datasheet" "~" (at 160.02 102.87 0) (effects (font (size 1.27 1.27)) (hide yes)))
  (property "Description" "Capa 0603" (at 160.02 102.87 0) (effects (font (size 1.27 1.27)) (hide yes)))
  (property "Length" "1.6" (at 160.02 102.87 0) (effects (font (size 1.27 1.27)) (hide yes)))
  (property "Width" "0.9" (at 160.02 102.87 0) (effects (font (size 1.27 1.27)) (hide yes)))
  (property "Man." "Murata" (at 160.02 102.87 0) (effects (font (size 1.27 1.27)) (hide yes)))
  (property "Man. Ref." "GRM188R61A226ME15D" (at 160.02 102.87 0) (effects (font (size 1.27 1.27)) (hide yes)))
  (property "LCSC Part" "C84419" (at 160.02 102.87 0) (effects (font (size 1.27 1.27)) (hide yes)))
  (property "KLC_S3.3" "" (at 160.02 102.87 0) (effects (font (size 1.27 1.27)) (hide yes)))
  (property "KLC_S4.1" "" (at 160.02 102.87 0) (effects (font (size 1.27 1.27)) (hide yes)))
  (property "Arrow Part Number" "" (at 160.02 102.87 0) (effects (font (size 1.27 1.27)) (hide yes)))
  (property "Arrow Price/Stock" "" (at 160.02 102.87 0) (effects (font (size 1.27 1.27)) (hide yes)))
  (property "Height" "" (at 160.02 102.87 0) (effects (font (size 1.27 1.27)) (hide yes)))
  (property "Manufacturer_Name" "" (at 160.02 102.87 0) (effects (font (size 1.27 1.27)) (hide yes)))
  (property "Manufacturer_Part_Number" "" (at 160.02 102.87 0) (effects (font (size 1.27 1.27)) (hide yes)))
  (property "Mouser Part Number" "" (at 160.02 102.87 0) (effects (font (size 1.27 1.27)) (hide yes)))
  (property "Mouser Price/Stock" "" (at 160.02 102.87 0) (effects (font (size 1.27 1.27)) (hide yes)))
  (pin "1")
  (pin "2"))
 (symbol
  (lib_id "Transistor_FET:Si2319CDS")
  (at 198.12 100.33 90)
  (unit 1)
  (exclude_from_sim no)
  (in_bom yes)
  (on_board yes)
  (dnp no)
  (property "Reference" "Q2" (at 198.12 91.44 90) (effects (font (size 1.27 1.27))))
  (property "Value" "Si2319CDS" (at 198.12 93.98 90) (effects (font (size 1.27 1.27))))
  (property "Footprint" "Package_TO_SOT_SMD:SOT-23" (at 200.025 95.25 0) (effects (font (size 1.27 1.27)
    (italic yes)) (justify left) (hide yes)))
  (property "Datasheet" "http://www.vishay.com/docs/66709/si2319cd.pdf" (at 201.93 95.25 0) (effects (font (size 1.27 1.27)) (justify left) (hide yes)))
  (property "Description" "-4.4A Id, -40V Vds, P-Channel MOSFET, SOT-23" (at 198.12 100.33 0) (effects (font (size 1.27 1.27)) (hide yes)))
  (property "LCSC Part" "C10487" (at 198.12 100.33 90) (effects (font (size 1.27 1.27)) (hide yes)))
  (pin "1")
  (pin "2")
  (pin "3"))
 (symbol
  (lib_id "power:GND")
  (at 149.86 110.49 0)
  (unit 1)
  (exclude_from_sim no)
  (in_bom yes)
  (on_board yes)
  (dnp no)
  (fields_autoplaced yes)
  (property "Reference" "#PWR0100" (at 149.86 116.84 0) (effects (font (size 1.27 1.27)) (hide yes)))
  (property "Value" "GND" (at 149.86 115.57 0) (effects (font (size 1.27 1.27)) (hide yes)))
  (property "Footprint" "" (at 149.86 110.49 0) (effects (font (size 1.27 1.27)) (hide yes)))
  (property "Datasheet" "" (at 149.86 110.49 0) (effects (font (size 1.27 1.27)) (hide yes)))
  (property "Description" "Power symbol creates a global label with name \"GND\" , ground" (at 149.86 110.49 0) (effects (font (size 1.27 1.27)) (hide yes)))
  (pin "1"))
 (symbol
  (lib_id "power:GND")
  (at 57.15 110.49 0)
  (unit 1)
  (exclude_from_sim no)
  (in_bom yes)
  (on_board yes)
  (dnp no)
  (fields_autoplaced yes)
  (property "Reference" "#PWR097" (at 57.15 116.84 0) (effects (font (size 1.27 1.27)) (hide yes)))
  (property "Value" "GND" (at 57.15 115.57 0) (effects (font (size 1.27 1.27)) (hide yes)))
  (property "Footprint" "" (at 57.15 110.49 0) (effects (font (size 1.27 1.27)) (hide yes)))
  (property "Datasheet" "" (at 57.15 110.49 0) (effects (font (size 1.27 1.27)) (hide yes)))
  (property "Description" "Power symbol creates a global label with name \"GND\" , ground" (at 57.15 110.49 0) (effects (font (size 1.27 1.27)) (hide yes)))
  (pin "1"))
 (symbol
  (lib_id "power:GND")
  (at 160.02 110.49 0)
  (unit 1)
  (exclude_from_sim no)
  (in_bom yes)
  (on_board yes)
  (dnp no)
  (fields_autoplaced yes)
  (property "Reference" "#PWR0101" (at 160.02 116.84 0) (effects (font (size 1.27 1.27)) (hide yes)))
  (property "Value" "GND" (at 160.02 115.57 0) (effects (font (size 1.27 1.27)) (hide yes)))
  (property "Footprint" "" (at 160.02 110.49 0) (effects (font (size 1.27 1.27)) (hide yes)))
  (property "Datasheet" "" (at 160.02 110.49 0) (effects (font (size 1.27 1.27)) (hide yes)))
  (property "Description" "Power symbol creates a global label with name \"GND\" , ground" (at 160.02 110.49 0) (effects (font (size 1.27 1.27)) (hide yes)))
  (pin "1"))
 (symbol
  (lib_id "power:GND")
  (at 198.12 130.81 0)
  (unit 1)
  (exclude_from_sim no)
  (in_bom yes)
  (on_board yes)
  (dnp no)
  (fields_autoplaced yes)
  (property "Reference" "#PWR028" (at 198.12 137.16 0) (effects (font (size 1.27 1.27)) (hide yes)))
  (property "Value" "GND" (at 198.12 135.89 0) (effects (font (size 1.27 1.27)) (hide yes)))
  (property "Footprint" "" (at 198.12 130.81 0) (effects (font (size 1.27 1.27)) (hide yes)))
  (property "Datasheet" "" (at 198.12 130.81 0) (effects (font (size 1.27 1.27)) (hide yes)))
  (property "Description" "Power symbol creates a global label with name \"GND\" , ground" (at 198.12 130.81 0) (effects (font (size 1.27 1.27)) (hide yes)))
  (pin "1"))
 (symbol
  (lib_id "Device:C_Small")
  (at 129.54 100.33 90)
  (mirror x)
  (unit 1)
  (exclude_from_sim no)
  (in_bom yes)
  (on_board yes)
  (dnp no)
  (property "Reference" "C20" (at 129.5463 107.315 90) (effects (font (size 1.27 1.27))))
  (property "Value" "100n 50V" (at 129.5463 104.775 90) (effects (font (size 1.27 1.27))))
  (property "Footprint" "Capacitor_SMD:C_0402_1005Metric" (at 129.54 100.33 0) (effects (font (size 1.27 1.27)) (hide yes)))
  (property "Datasheet" "~" (at 129.54 100.33 0) (effects (font (size 1.27 1.27)) (hide yes)))
  (property "Description" "Capa 0402" (at 129.54 100.33 0) (effects (font (size 1.27 1.27)) (hide yes)))
  (property "Length" "1.6" (at 129.54 100.33 0) (effects (font (size 1.27 1.27)) (hide yes)))
  (property "Width" "0.9" (at 129.54 100.33 0) (effects (font (size 1.27 1.27)) (hide yes)))
  (property "Man." "Eurocircuit" (at 129.54 100.33 0) (effects (font (size 1.27 1.27)) (hide yes)))
  (property "Man. Ref." "GPC0402104" (at 129.54 100.33 0) (effects (font (size 1.27 1.27)) (hide yes)))
  (property "LCSC Part" "C307331" (at 129.54 100.33 90) (effects (font (size 1.27 1.27)) (hide yes)))
  (property "KLC_S3.3" "" (at 129.54 100.33 90) (effects (font (size 1.27 1.27)) (hide yes)))
  (property "KLC_S4.1" "" (at 129.54 100.33 90) (effects (font (size 1.27 1.27)) (hide yes)))
  (property "Arrow Part Number" "" (at 129.54 100.33 90) (effects (font (size 1.27 1.27)) (hide yes)))
  (property "Arrow Price/Stock" "" (at 129.54 100.33 90) (effects (font (size 1.27 1.27)) (hide yes)))
  (property "Height" "" (at 129.54 100.33 90) (effects (font (size 1.27 1.27)) (hide yes)))
  (property "Manufacturer_Name" "" (at 129.54 100.33 90) (effects (font (size 1.27 1.27)) (hide yes)))
  (property "Manufacturer_Part_Number" "" (at 129.54 100.33 90) (effects (font (size 1.27 1.27)) (hide yes)))
  (property "Mouser Part Number" "" (at 129.54 100.33 90) (effects (font (size 1.27 1.27)) (hide yes)))
  (property "Mouser Price/Stock" "" (at 129.54 100.33 90) (effects (font (size 1.27 1.27)) (hide yes)))
  (pin "1")
  (pin "2"))
 (symbol
  (lib_id "power:PWR_FLAG")
  (at 73.66 95.25 0)
  (unit 1)
  (exclude_from_sim no)
  (in_bom yes)
  (on_board yes)
  (dnp no)
  (fields_autoplaced yes)
  (property "Reference" "#FLG03" (at 73.66 93.345 0) (effects (font (size 1.27 1.27)) (hide yes)))
  (property "Value" "PWR_FLAG" (at 73.66 90.17 0) (effects (font (size 1.27 1.27))))
  (property "Footprint" "" (at 73.66 95.25 0) (effects (font (size 1.27 1.27)) (hide yes)))
  (property "Datasheet" "~" (at 73.66 95.25 0) (effects (font (size 1.27 1.27)) (hide yes)))
  (property "Description" "" (at 73.66 95.25 0) (effects (font (size 1.27 1.27))))
  (pin "1"))
 (symbol
  (lib_id "Device:C_Polarized_Small")
  (at 149.86 102.87 0)
  (mirror y)
  (unit 1)
  (exclude_from_sim no)
  (in_bom yes)
  (on_board yes)
  (dnp no)
  (property "Reference" "C21" (at 148.59 100.33 0) (effects (font (size 1.27 1.27)) (justify left)))
  (property "Value" "22u 6V3" (at 153.67 105.41 0) (effects (font (size 1.27 1.27)) (justify left)))
  (property "Footprint" "Capacitor_SMD:C_0603_1608Metric" (at 149.86 102.87 0) (effects (font (size 1.27 1.27)) (hide yes)))
  (property "Datasheet" "~" (at 149.86 102.87 0) (effects (font (size 1.27 1.27)) (hide yes)))
  (property "Description" "Capa 0603" (at 149.86 102.87 0) (effects (font (size 1.27 1.27)) (hide yes)))
  (property "Length" "1.6" (at 149.86 102.87 0) (effects (font (size 1.27 1.27)) (hide yes)))
  (property "Width" "0.9" (at 149.86 102.87 0) (effects (font (size 1.27 1.27)) (hide yes)))
  (property "Man." "Murata" (at 149.86 102.87 0) (effects (font (size 1.27 1.27)) (hide yes)))
  (property "Man. Ref." "GRM188R61A226ME15D" (at 149.86 102.87 0) (effects (font (size 1.27 1.27)) (hide yes)))
  (property "LCSC Part" "C84419" (at 149.86 102.87 0) (effects (font (size 1.27 1.27)) (hide yes)))
  (property "KLC_S3.3" "" (at 149.86 102.87 0) (effects (font (size 1.27 1.27)) (hide yes)))
  (property "KLC_S4.1" "" (at 149.86 102.87 0) (effects (font (size 1.27 1.27)) (hide yes)))
  (property "Arrow Part Number" "" (at 149.86 102.87 0) (effects (font (size 1.27 1.27)) (hide yes)))
  (property "Arrow Price/Stock" "" (at 149.86 102.87 0) (effects (font (size 1.27 1.27)) (hide yes)))
  (property "Height" "" (at 149.86 102.87 0) (effects (font (size 1.27 1.27)) (hide yes)))
  (property "Manufacturer_Name" "" (at 149.86 102.87 0) (effects (font (size 1.27 1.27)) (hide yes)))
  (property "Manufacturer_Part_Number" "" (at 149.86 102.87 0) (effects (font (size 1.27 1.27)) (hide yes)))
  (property "Mouser Part Number" "" (at 149.86 102.87 0) (effects (font (size 1.27 1.27)) (hide yes)))
  (property "Mouser Price/Stock" "" (at 149.86 102.87 0) (effects (font (size 1.27 1.27)) (hide yes)))
  (pin "1")
  (pin "2"))
 (symbol
  (lib_id "power:+BATT")
  (at 57.15 95.25 0)
  (unit 1)
  (exclude_from_sim no)
  (in_bom yes)
  (on_board yes)
  (dnp no)
  (property "Reference" "#PWR096" (at 57.15 99.06 0) (effects (font (size 1.27 1.27)) (hide yes)))
  (property "Value" "+BATT" (at 54.102 90.17 0) (effects (font (size 1.27 1.27)) (justify left)))
  (property "Footprint" "" (at 57.15 95.25 0) (effects (font (size 1.27 1.27)) (hide yes)))
  (property "Datasheet" "" (at 57.15 95.25 0) (effects (font (size 1.27 1.27)) (hide yes)))
  (property "Description" "Power symbol creates a global label with name \"+BATT\"" (at 57.15 95.25 0) (effects (font (size 1.27 1.27)) (hide yes)))
  (pin "1")))
